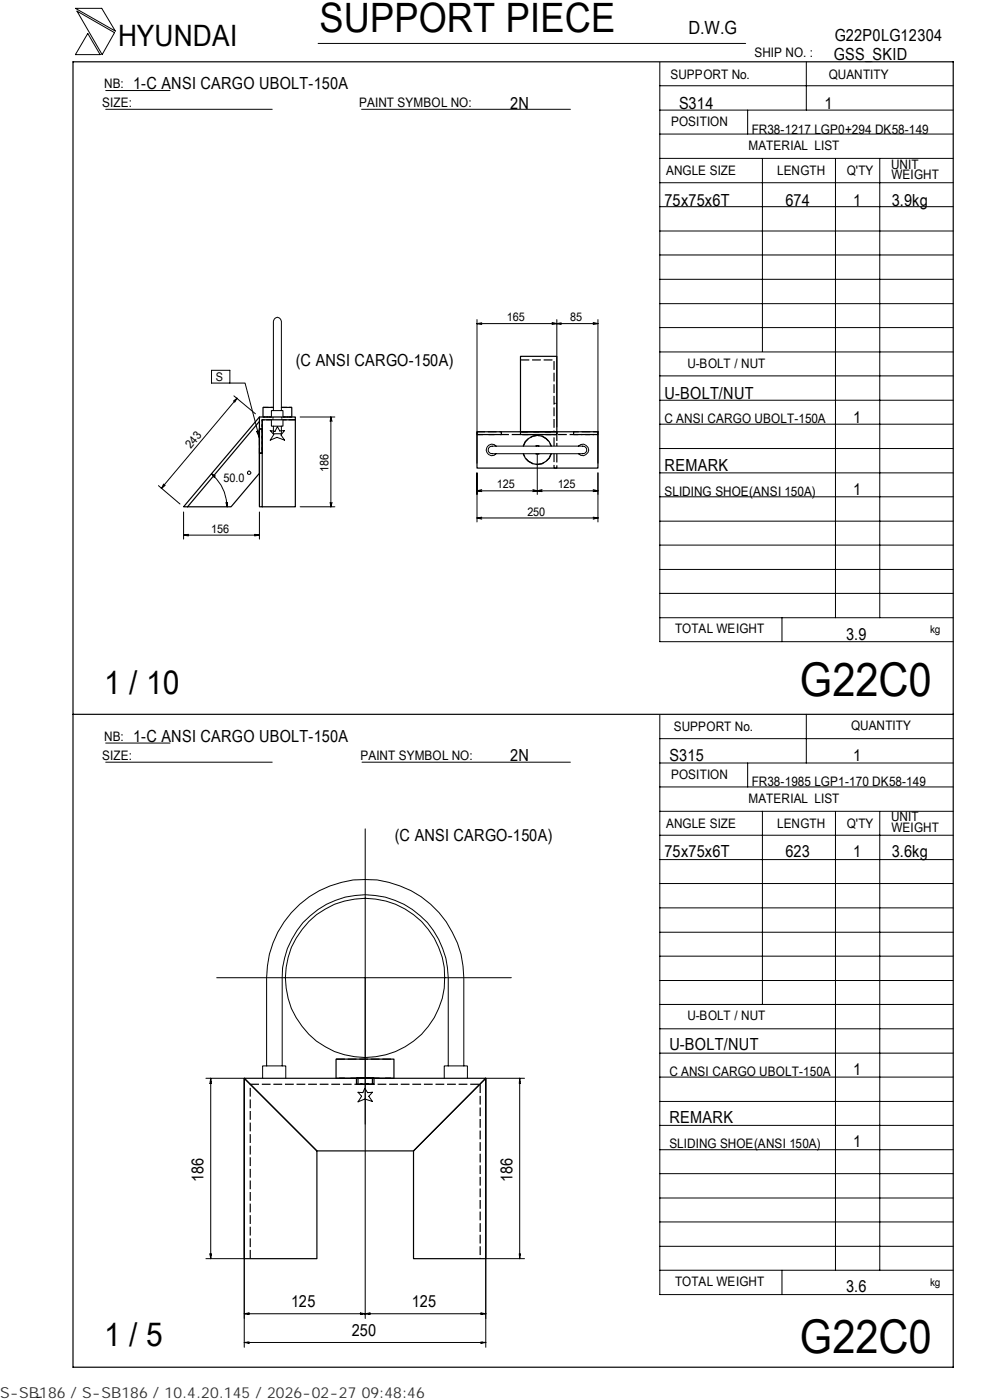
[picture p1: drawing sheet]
<svg xmlns="http://www.w3.org/2000/svg" width="210mm" height="297mm" viewBox="0 0 210 297" stroke-linecap="round" stroke-linejoin="round" font-family="sans-serif">
<g fill="none" stroke="#000" stroke-width=".21">
<path d="M16 1.8h5.6l2.9 4.8zM16.3 2.4l8 4.5-2.6 4.7zM18.6 7.1l2.6 4.5h-5.2zM22.4 19.2h13.7M67.5 9.2h90.6M139.9 18.2h62.3M139.9 13.2v122.9h62.3M171 13.1v10.3M22.4 23.2h35.3M76.7 23.2h44.3M139.9 38.8h62.3M139.9 33.6h62.3"/>
<path d="M139.9 28.4h62.3M139.9 23.4h62.3M158.6 23.4v5M161.7 33.6v41M177.2 33.7v97.4M186.6 33.7v97.4M139.9 59.3h62.3M139.9 54.1h62.3M139.9 49h62.3M139.9 43.8h62.3M44.9 78.6h3.9v2.7h-3.9zM101.2 68.7h25.6"/>
<path d="M101.2 67.8v30.5M101.2 68.7l1 .1M102.2 68.5l-1 .2M117.1 68.4l1 .3M118.1 68.7l-1 .1M118.1 67.8v22.8M118.1 68.7l.9 .1M119 68.5l-.9 .2M125.8 68.4l1 .3M126.8 68.7l-1 .1M126.8 67.8v30.5M139.9 79.7h62.3"/>
<path d="M139.9 74.7h62.3M139.9 69.5h62.3M139.9 64.4h62.3M48.8 81.3h3.2l3 11.6M49.6 84l4.6 3.8M50.3 84.5l-.8 .6M50.3 84.5l-.5 .8M50.3 84.5l-16.1 19.1M54.4 91.5l.4-.1 .2 1.5zM54.9 91.9h-.3M57.3 91.3l1 .2 .5-1 .5 .9 1.1-.1-.8 1 .8 1.1-1.7-.6-1.4 .6 .8-1.2zM57.6 89.1v1.3h2.4v-1.3"/>
<path d="M57.6 88.5v-1.4h2.4v1.4M58 87.1v-19a.85 .85 0 0 1 .8-.8 .85 .85 0 0 1 .9 .8v19M58 90.4v1.6h1.7v-1.6M63.7 88.5h7.3M70.2 88.5l-.2 .9M70.2 88.5l.2 .9M70.2 88.5v19M104 94.7h20a.81 .81 0 0 1 .4 1 .81 .81 0 0 1-.8 .6l-19.6-.1a.82 .82 0 0 1 0-1.5zM105.2 94.6a1.21 1.21 0 0 0-1.7 0 1.21 1.21 0 0 0 0 1.7 1.21 1.21 0 0 0 1.7 0M114 96.5v8.4M122.7 94.6a1.25 1.25 0 0 1 1.8-.1 1.25 1.25 0 0 1 0 1.9 1.25 1.25 0 0 1-1.8-.1M139.9 95.2h62.3"/>
<path d="M139.9 90h62.3M139.9 84.9h62.3M33.6 103l4.6 3.9M34.7 102.7l-.4 .9 .7-.7M38.9 108.6v5.8M38.9 113.5l1.1 .2M38.9 113.5h16.1M40 113.4l-1.1 .1M44.9 100.5a9.5 9.5 0 0 1 3.3 7M44.9 100.5l.6 .8M44.9 100.5l.8 .5M47.9 106.6l.3 .9"/>
<path d="M48.2 106.6v.9M52.6 100.1l.2-.2 .4 .4-.1 .3h-.5zM54 113.4l1 .1M55 108.6v5.8M55 113.5l-1 .2M63.7 107.5h7.3M70 106.6l.2 .9M70.4 106.6l-.2 .9M101.2 100.3v10.4M101.2 104.1h25.6M101.2 104.1l1 .2M101.2 109.9l1 .2"/>
<path d="M101.2 109.9h25.6M102.2 103.9l-1 .2M102.2 109.7l-1 .2M113 103.9l1 .2M114 104.1l-1 .2M114 104.1l1 .2M115 103.9l-1 .2M125.8 109.7l1 .2M125.8 103.9l1 .2M126.8 100.3v10.4M126.8 109.9l-1 .2M126.8 104.1l-1 .2"/>
<path d="M139.9 100.3h62.3M139.9 115.6h62.3M139.9 110.6h62.3M139.9 105.4h62.3M139.9 131.1h62.3M139.9 125.9h62.3M139.9 120.8h62.3M165.9 131.1v5M22.4 157.6h13.7M139.9 151.7v122.9h62.3M139.9 156.7h62.3M171 151.5v10.4"/>
<path d="M22.4 161.7h35.3M76.8 161.7h44.2M77.5 175.8v103.9M139.9 177.2h62.3M139.9 172.1h62.3M139.9 167h62.3M139.9 161.9h62.3M158.6 161.9v5.1M161.7 172.1v41M177.2 172.2v97.3M186.6 172.2v97.3M139.9 182.4h62.3"/>
<path d="M139.9 197.8h62.3M139.9 192.6h62.3M139.9 187.4h62.3M46 207.4h62.4M139.9 218.3h62.3M139.9 213.1h62.3M139.9 208h62.3M139.9 202.9h62.3M43.7 228.8h8.1v57M44.6 229.5h.2M44.7 228.8l.1 1.1h-.3zM44.7 228.8v38.2"/>
<path d="M55.7 228.8v-2.7h4.9v2.7M56.5 226.1v-18.7a20.9 20.9 0 0 1 21-20.8 20.9 20.9 0 0 1 20.9 20.8v18.7M59.8 226.1v-18.7a17.6 17.6 0 0 1 17.7-17.6 17.6 17.6 0 0 1 17.6 17.6v18.7M75.9 231.7l1.1 .1 .4-.9 .6 .9 1-.1-.8 .9 .8 1.1-1.6-.5-1.5 .6 .8-1.2zM94.2 228.8v-2.7h4.9v2.7M110.1 229.5h.2M110.2 228.8l.1 1.1h-.2zM110.2 228.8v38.2M111.2 228.8h-8.2v57M139.9 238.7h62.3M139.9 233.7h62.3M139.9 228.5h62.3"/>
<path d="M139.9 223.4h62.3M139.9 259.2h62.3M139.9 254.2h62.3M139.9 249h62.3M139.9 243.9h62.3M43.7 267h8.1M44.5 266h.3l-.1 1zM44.6 266.3h.2M51.8 278.7l1-.2v.3zM51.8 278.7h51.2M52.6 278.6v.2M76.4 278.5l1.1 .2-1.1 .1z"/>
<path d="M76.8 278.6v.2M77.5 278.7l1-.2v.3zM78.1 278.6v.2M102 278.5l1 .2-1 .1zM102.4 278.6v.2M103 267h8.2M110.1 266h.2l-.1 1zM110.1 266.3h.2M139.9 269.5h62.3M139.9 264.4h62.3M165.9 269.5v5.1M8.8 296.4l-1 .1"/>
<path d="M51.8 284.8l1-.1v.3zM51.8 284.8h51.2M52.6 284.7v.2M102 284.7l1 .1-1 .2zM102.4 284.7v.2"/>
<circle cx="77.4" cy="207.5" r="16.9"/>
</g>
<g fill="none" stroke="#000" stroke-width=".25">
<path d="M15.5 13.1h186.7v277h-186.7zM110.4 75.6h7.7v16h-7.7zM55 91v-2.5h7.6v.6h-7v1.9M55 91h.6v5.2h-.6zM55 91v9.4l-6 7.1h-9.2M55 88.5l-16.1 19h.9l15.2-18.1M55 96.2v11.3h.6M58 86.4h-2.2v2.1M59.7 86.4h2.2v2.1M62.6 89.1v18.4h-7v-11.3M101.2 91.6h25.6v7.7h-25.6zM111 96.3a3.1 3.1 0 0 0 3 2.2 3.1 3.1 0 0 0 2.9-2.2"/>
<path d="M111 94.6a3.1 3.1 0 0 1 3-2.2 3.1 3.1 0 0 1 2.9 2.2M15.5 151.5h186.7M51.8 228.8h51.2l-15.3 15.4h-20.5zM51.8 228.8l15.4 15.4v22.8h-15.4zM71.3 228.8v-4.1h12.3v4.1M103 228.8v38.2h-15.3v-22.8z"/>
</g>
<path d="M55.8 88.5h1.8M57.6 88.5h-1.8M60 88.5h1.9M61.9 88.5h-1.9" fill="none" stroke="#000" stroke-width=".25" stroke-dasharray="1 .3" stroke-linecap="butt"/>
<path d="M55.8 86.4h2.2M59.7 86.4h2.2" fill="none" stroke="#000" stroke-width=".25" stroke-dasharray="1.2 .4" stroke-linecap="butt"/>
<path d="M57.9 88.5v.6M59.8 88.5v.6M117.5 85.6h.6" fill="none" stroke="#000" stroke-width=".25" stroke-dasharray=".3 .1" stroke-linecap="butt"/>
<g fill="none" stroke="#000" stroke-width=".25" stroke-dasharray="1.9 .6" stroke-linecap="butt">
<path d="M110.4 76.4h7.1v15.2M55 96.2h.6v-7.1v7.1h-.6M55.6 96.2v-5.2h-.6v5.2h.6M101.2 92.2h25.6M101.2 91.6v.6h5.1v-.6h-5.1M111 94.6a3.1 3.1 0 0 1 3-2.2 3.1 3.1 0 0 1 2.9 2.2M116.9 96.3a3.1 3.1 0 0 1-2.9 2.2 3.1 3.1 0 0 1-3-2.2M117.5 94.6v-2.4h-7.1v-.6h7.7v.6M118.1 96.3v3h-.6v-3M118.1 92.2h-.6h.6v-.6h-7.7v.6h7.1M121.7 92.2h5.1v-.6h-5.1v.6M53.1 230h48.7"/>
<path d="M71.3 224.7h12.3M71.3 228.8h12.3h-12.3M75.6 228.8h3.7M78.6 228.8h.4v1.2h-3.1v-1.2h2.7M79.2 228.8h.1v1.2h-3.7v-1.2h3.6M79.3 230h-3.7M101.8 230v37M53.1 267v-37"/>
</g>
<path d="M62.6 89.1h-2.6M118.1 92.2v2.4" fill="none" stroke="#000" stroke-width=".25" stroke-dasharray="1.4 .4" stroke-linecap="butt"/>
<path d="M57.6 89.1h-2" fill="none" stroke="#000" stroke-width=".25" stroke-dasharray="1.1 .3" stroke-linecap="butt"/>
<path d="M75.9 228.8h3.1M79 230h-3.1" fill="none" stroke="#000" stroke-width=".25" stroke-dasharray="1.7 .5" stroke-linecap="butt"/>
<path d="M113.6 96.3h.8M113.6 94.6h.8M114.4 94.6h-.8M114.4 96.3h-.8" fill="none" stroke="#000" stroke-width=".25" stroke-dasharray=".4 .2" stroke-linecap="butt"/>
<g font-size="9.9">
<text x="169.7" y="147.6">G22C0</text>
<text x="169.7" y="286.9">G22C0</text>
</g>
<text font-size="8.6" x="67.7" y="6.9">SUPPORT PIECE</text>
<g font-size="7">
<text x="22.1" y="147.2">1 / 10</text>
<text x="22.1" y="285.6">1 / 5</text>
</g>
<text font-size="6.3" x="25.1" y="9.8">HYUNDAI</text>
<text font-size="3.9" x="146" y="7.3">D.W.G</text>
<g font-size="3.5">
<text x="177" y="8.7">G22P0LG12304</text>
<text x="176.9" y="12.8">GSS_SKID</text>
<text x="28.3" y="19">1-C ANSI CARGO UBOLT-150A</text>
<text x="108.2" y="23.1">2N</text>
<text x="144" y="23.1">S314</text>
<text x="174.8" y="23.1">1</text>
<text x="141" y="43.6">75x75x6T</text>
<text x="166.6" y="43.6">674</text>
<text x="180.9" y="43.6">1</text>
<text x="189.1" y="43.6">3.9kg</text>
<text x="62.7" y="77.7">(C ANSI CARGO-150A)</text>
<text x="141" y="84.6">U-BOLT/NUT</text>
<text x="180.9" y="89.7">1</text>
<text x="141" y="99.9">REMARK</text>
<text x="180.9" y="105.1">1</text>
<text x="179.5" y="135.8">3.9</text>
<text x="28.3" y="157.3">1-C ANSI CARGO UBOLT-150A</text>
<text x="108.2" y="161.4">2N</text>
<text x="142" y="161.4">S315</text>
<text x="180.9" y="161.4">1</text>
<text x="83.7" y="178.4">(C ANSI CARGO-150A)</text>
<text x="141" y="181.9">75x75x6T</text>
<text x="166.6" y="181.9">623</text>
<text x="180.9" y="181.9">1</text>
<text x="189.1" y="181.9">3.6kg</text>
<text x="142" y="222.8">U-BOLT/NUT</text>
<text x="180.9" y="228">1</text>
<text x="142" y="238.3">REMARK</text>
<text x="180.9" y="243.3">1</text>
<text x="43.2" y="250.8" transform="rotate(-90 43.2 250.8)">186</text>
<text x="108.7" y="250.8" transform="rotate(-90 108.7 250.8)">186</text>
<text x="179.5" y="274.1">3.6</text>
<text x="61.7" y="277.2">125</text>
<text x="87.4" y="277.2">125</text>
<text x="74.6" y="283.4">250</text>
</g>
<text font-size="3.2" fill="#323232" x="0" y="296.6">S-SB186 / S-SB186 / 10.4.20.145 / 2026-02-27 09:48:46</text>
<g font-size="2.8">
<text x="142.2" y="16.8">SUPPORT No.</text>
<text x="160" y="12.2">SHIP NO. :</text>
<text x="175.8" y="16.7">QUANTITY</text>
<text x="21.7" y="22.8">SIZE:</text>
<text x="22.1" y="18.7">NB:</text>
<text x="76.2" y="22.8">PAINT SYMBOL NO:</text>
<text x="142.3" y="26.8">POSITION</text>
<text x="159.4" y="28.4">FR38-1217 LGP0+294 DK58-149</text>
<text x="158.8" y="31.7">MATERIAL LIST</text>
<text x="189" y="35.8">UNIT</text>
<text x="141.3" y="37.2">ANGLE SIZE</text>
<text x="164.8" y="37.1">LENGTH</text>
<text x="179.6" y="37.1">Q'TY</text>
<text x="189.1" y="38">WEIGHT</text>
<text x="145.8" y="78">U-BOLT / NUT</text>
<text x="141" y="89.8">C ANSI CARGO UBOLT-150A</text>
<text x="141" y="105.2">SLIDING SHOE(ANSI 150A)</text>
<text x="143.2" y="134.4">TOTAL WEIGHT</text>
<text x="142.9" y="155">SUPPORT No.</text>
<text x="180.5" y="154.9">QUANTITY</text>
<text x="21.7" y="161.3">SIZE:</text>
<text x="22.1" y="157.1">NB:</text>
<text x="76.5" y="161.2">PAINT SYMBOL NO:</text>
<text x="142.3" y="165.3">POSITION</text>
<text x="159.4" y="166.7">FR38-1985 LGP1-170 DK58-149</text>
<text x="158.8" y="170.3">MATERIAL LIST</text>
<text x="141.3" y="175.7">ANGLE SIZE</text>
<text x="164.8" y="175.6">LENGTH</text>
<text x="179.6" y="175.6">Q'TY</text>
<text x="189" y="174.2">UNIT</text>
<text x="189.1" y="176.5">WEIGHT</text>
<text x="145.8" y="216.5">U-BOLT / NUT</text>
<text x="142" y="228.2">C ANSI CARGO UBOLT-150A</text>
<text x="142" y="243.5">SLIDING SHOE(ANSI 150A)</text>
<text x="143.2" y="272.9">TOTAL WEIGHT</text>
</g>
<g font-size="2.5">
<text x="107.5" y="68.2">165</text>
<text x="120.9" y="68.2">85</text>
<text x="45.8" y="80.9">S</text>
<text x="40.5" y="95.3" transform="rotate(-50 40.5 95.3)">243</text>
<text x="69.7" y="100.2" transform="rotate(-90 69.7 100.2)">186</text>
<text x="47.4" y="102.2">50.0</text>
<text x="105.4" y="103.6">125</text>
<text x="118.3" y="103.6">125</text>
<text x="44.8" y="113">156</text>
<text x="111.8" y="109.4">250</text>
</g>
<g font-size="2.3">
<text x="197.3" y="134.3">kg</text>
<text x="197.3" y="272.8">kg</text>
</g>
</svg>
